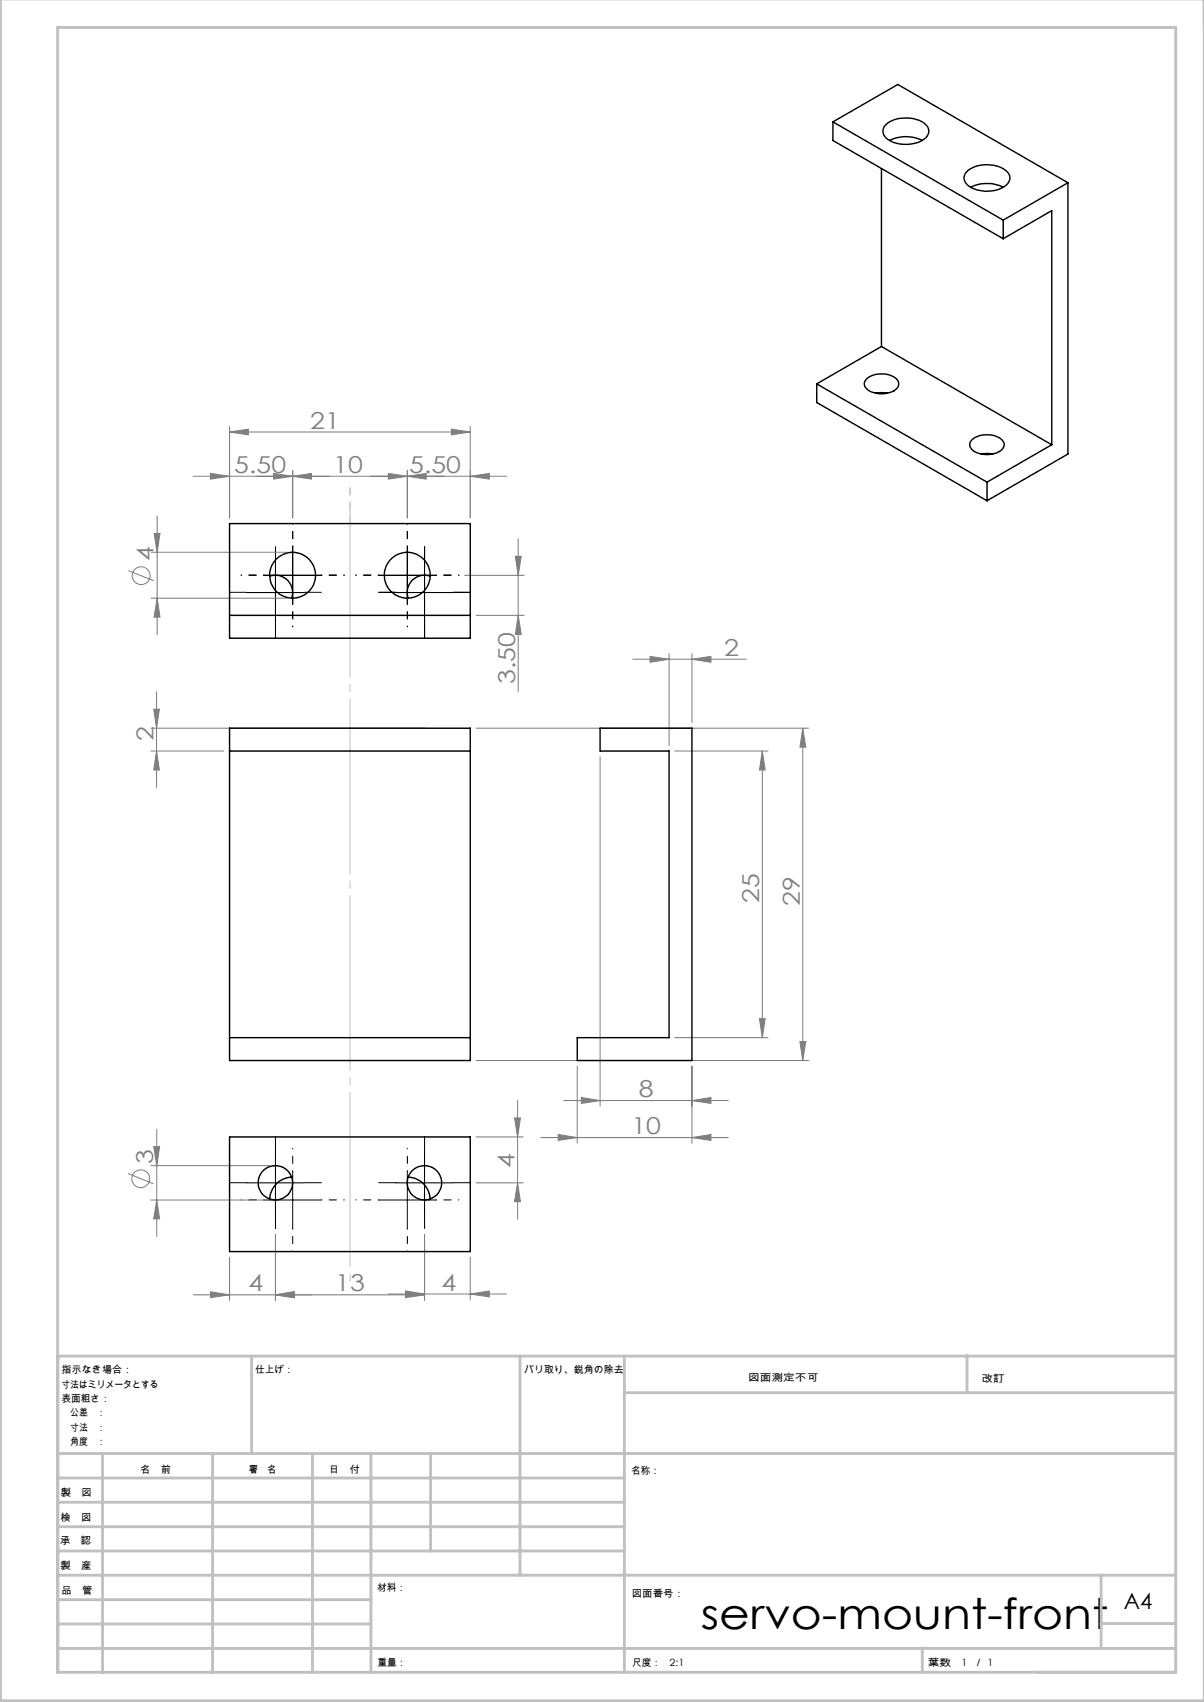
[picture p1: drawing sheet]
<svg xmlns="http://www.w3.org/2000/svg" width="210mm" height="297mm" viewBox="0 0 210 297" stroke-linecap="round" stroke-linejoin="round" font-family="sans-serif">
<g fill="none" stroke="#808080" stroke-width=".18">
<path d="M40 75.4l3.3-.5v1zM40 74.4v16M40 75.4h42M78.7 74.9l3.3 .5-3.3 .5zM82 74.4v16M22.4 99.6l4.4 1.7M26.4 96.4h23.6M26.9 93.1h1l-.5 3.3zM27.4 90v20.7M33.7 83.1h54.7M36.7 82.6l3.3 .5-3.3 .5zM47.7 82.6l3.3 .5-3.3 .5z"/>
<path d="M51 83.1l3.3-.5v1zM51 82.1v8.3M67.7 82.6l3.3 .5-3.3 .5zM71 83.1l3.3-.5v1zM71 82.1v8.3M82 83.1l3.3-.5v1zM89.9 97.1h1l-.5 3.3zM90.4 94v26.6M26.4 104.4h23.6M27.4 104.4l.5 3.3h-1zM81 100.4h10.4M83 107.4h8.4"/>
<path d="M90.4 107.4l.5 3.3h-1zM110.3 115h19.9M113.4 114.5l3.3 .5-3.3 .6zM116.7 114v16.1M120.7 115l3.3-.5v1.1zM120.7 114v12.1M26.3 127.1h47.7M26.3 131.1h12.7M26.8 123.8h1l-.5 3.3zM27.3 131.1l.5 3.3h-1zM27.3 120.7v16.7M83 127.1h58"/>
<path d="M104.7 132.1v60.9M117.7 131.1h16.2M133 131.1l.5 3.3h-1zM133 131.1v50M140 127.1l.5 3.3h-1zM140 127.1v58M132.5 177.8h1l-.5 3.3zM27.3 197.1v18.7M83 198.4h8.3M83 185.1h58M89.7 195.1h1.1l-.5 3.3zM90.3 192v20.8"/>
<path d="M94.3 198.5h32.7M97.4 198l3.3 .5-3.3 .5zM98.3 192h28.7M100.7 186.1v13.4M101.4 191.5l3.3 .5-3.3 .5zM117.7 181.1h16.2M120.7 192l3.3-.5v1zM120.7 198.5l3.3-.5v1zM120.7 186.1v13.4M139.5 181.7h1l-.5 3.4zM22.3 204.8l4.5 1.8M26.3 203.4h20.7"/>
<path d="M26.3 209.4h20.7M26.8 200.1h1l-.5 3.3zM27.3 209.4l.5 3.3h-1zM40 219.4v7.5M48 215.4v11.5M74 215.4v11.5M82 219.4v7.4M83 206.4h8.3M90.3 206.4l.5 3.3h-1.1zM33.7 226h40.3M36.7 225.4l3.3 .6-3.3 .4zM48 226l3.3-.6v1z"/>
<path d="M67.7 225.8h20.7M70.7 225.3l3.3 .5-3.3 .5zM70.7 225.4l3.3 .6-3.3 .4zM82 225.8l3.3-.5v1z"/>
<circle cx="24.6" cy="100.5" r="1.55"/>
<circle cx="24.6" cy="205.7" r="1.55"/>
</g>
<g fill="none" stroke="#000" stroke-width=".18" stroke-dasharray="30.5 1.3 1.3 1.3">
<path d="M48.1 98.4v-3M74.1 98.4v-3M43.1 103.4h-3M48.1 108.4v3M53.1 103.4h3M69.1 103.4h-3M74.1 108.4v3M79.1 103.4h3M43.1 206.4h-3M48.1 201.4v-3M48.1 211.4v3M53.1 206.4h3"/>
<path d="M69.1 206.4h-3M74.1 201.4v-3M74.1 211.4v3M79.1 206.4h3"/>
</g>
<g fill="none" stroke="#000" stroke-width=".18" stroke-dasharray="30.5 1.3 1.3 1.3" stroke-dashoffset="30.4">
<path d="M51.1 95.4v-4M71.1 95.4v-4M46.1 100.4h-4M51.1 105.4v4M56.1 100.4h4M66.1 100.4h-4M71.1 105.4v4M76.1 100.4h4M46.1 209.4h-4M51.1 204.4v-4M51.1 214.4v4M56.1 209.4h4"/>
<path d="M66.1 209.4h-4M71.1 204.4v-4M71.1 214.4v4M76.1 209.4h4"/>
</g>
<g fill="none" stroke="#000" stroke-width=".18">
<path d="M48 98.4v10M51 95.4v10M71 95.4v10M74 98.4v10M43 103.4h10M46 100.4h10M66 100.4h10M69 103.4h10M43 206.4h10M46 209.4h10M48 201.4v10M51 204.4v10"/>
<path d="M66 209.4h10M69 206.4h10M71 204.4v10M74 201.4v10"/>
</g>
<path d="M61.1 91.4v-6.3" fill="none" stroke="#c0c0c0" stroke-width=".18" stroke-dasharray="30.5 1.3 1.3 1.3" stroke-dashoffset="29.2"/>
<path d="M61.1 85.1v138.6" fill="none" stroke="#c0c0c0" stroke-width=".18" stroke-dasharray="30.5 1.3 1.3 1.3" stroke-dashoffset="-2.6"/>
<g fill="none" stroke="#c0c0c0" stroke-width=".5">
<path d="M.1 -.1v296.9h209.9v-296.9M10.1 236.6h195M43.9 236.6v17M90.7 236.6v38.3M108.9 236.6v55.3M168.7 236.6v6.3M10.1 253.6h195M10.1 257.9h98.8M17.9 253.6v38.3M37.1 253.6v38.3M54.5 253.6v38.3M64.7 253.6v38.3"/>
<path d="M75.1 253.6v17M108.9 243h96.2M10.1 270.6h98.8M10.1 266.4h98.8M10.1 262.1h98.8M10.1 279.1h54.6M10.1 274.9h195M192.1 274.8v12.7M10.1 291.8h195v-287h-195v287.1M10.1 287.7h195M10.1 283.4h54.6M160.9 287.5v4.3"/>
<path d="M192.1 283.3h13"/>
</g>
<g fill="#808080">
<path d="M78.7 74.9l3.3 .5-3.3 .5zM40 75.4l3.3-.5v1zM51 83.1l3.3-.5v1zM36.7 82.6l3.3 .5-3.3 .5zM120.7 192l3.3-.5v1zM101.4 191.5l3.3 .5-3.3 .5zM120.7 198.5l3.3-.5v1zM97.4 198l3.3 .5-3.3 .5zM48 226l3.3-.6v1zM36.7 225.4l3.3 .6-3.3 .4z"/>
<path d="M47.7 82.6l3.3 .5-3.3 .5zM71 83.1l3.3-.5v1zM67.7 82.6l3.3 .5-3.3 .5zM82 83.1l3.3-.5v1zM113.4 114.5l3.3 .5-3.3 .6zM120.7 115l3.3-.5v1.1zM48 226l3.3-.6v1zM70.7 225.4l3.3 .6-3.3 .4z"/>
<path d="M70.7 225.3l3.3 .5-3.3 .5zM82 225.8l3.3-.5v1z"/>
<path d="M90.3 206.4l.5 3.3h-1.1zM89.7 195.1h1.1l-.5 3.3z"/>
<path d="M140 127.1l.5 3.3h-1zM139.5 181.7h1l-.5 3.4zM26.8 123.8h1l-.5 3.3zM27.3 131.1l.5 3.3h-1zM26.9 93.1h1l-.5 3.3zM27.4 104.4l.5 3.3h-1zM89.9 97.1h1l-.5 3.3zM90.4 107.4l.5 3.3h-1zM133 131.1l.5 3.3h-1zM132.5 177.8h1l-.5 3.3zM26.8 200.1h1l-.5 3.3zM27.3 209.4l.5 3.3h-1z"/>
</g>
<g fill="none" stroke="#000" stroke-width=".25">
<path d="M145.3 21.3l11.3-6.6 29.7 17.2M145.3 21.3l29.7 17.1M145.3 21.3v3.2l29.7 17.2M153.7 29.4v31.1M154.4 21.8a5.7 5.7 0 0 1 5.9-.8 2.01 2.01 0 0 1 1.6 2.3 3.9 3.9 0 0 1-3.9 1.9 4.5 4.5 0 0 1-3.8-1.6l-.2-.7 .2-.8zM155.2 24.5a6.3 6.3 0 0 1 5.6 0M168.8 29.8a5.8 5.8 0 0 1 6.8 .1 1.72 1.72 0 0 1-.9 2.9 5.9 5.9 0 0 1-6-.5 1.55 1.55 0 0 1 .1-2.5zM169.3 32.7a6.3 6.3 0 0 1 5.7 0M175 38.4v3.3M186.3 31.9l-11.3 6.5M186.3 31.9v47.3l-14.1 8.2M175 41.7l8.4-4.9v40.8"/>
<path d="M142.5 67l29.7 17.1M142.5 67v3.2l29.7 17.2M151.2 66.1a4.4 4.4 0 0 1 5.2 0 1.26 1.26 0 0 1-.5 2.1 4.3 4.3 0 0 1-4.9-.5l-.3-.7 .1-.5zM152.8 68.6l.9-.1 1.1 .1M153.7 60.5l29.7 17.1M153.7 60.5l-11.2 6.5M169.5 76.7a4.4 4.4 0 0 1 5.2 0 1.23 1.23 0 0 1-.4 2.1 4.5 4.5 0 0 1-4.8-.3 1.16 1.16 0 0 1 0-1.8zM171.1 79.2l1.1-.1 .9 .1M183.4 77.6l-11.2 6.5M40 91.4h42v20h-42zM172.2 84.1v3.3M40 107.4h42"/>
<path d="M47 100.5a3 3 0 0 1 3.2 .7 3 3 0 0 1 .7 3.2M75 100.5a3 3 0 0 0-3.1 .7 3 3 0 0 0-.7 3.2M40 127.1h42v58h-42zM40 131.1h42M104.7 127.1h16v58h-20v-4h16v-50h-12zM40 198.4h42v20h-42zM40 181.1h42M50.9 205.4a4.1 4.1 0 0 0-3.9 3.8M71.2 205.4a4 4 0 0 1 3.8 3.8"/>
<circle cx="51" cy="100.4" r="4"/>
<circle cx="71" cy="100.4" r="4"/>
<circle cx="48" cy="206.4" r="3"/>
<circle cx="74" cy="206.4" r="3"/>
</g>
<text font-size="7.4" x="122.2" y="284.3">servo-mount-front</text>
<g font-size="4.1" fill="#808080">
<text x="54.1" y="74.8">21</text>
<text x="40.9" y="82.5">5.50</text>
<text x="58.1" y="82.5">10</text>
<text x="71.4" y="82.5">5.50</text>
<text x="26.8" y="97.9" transform="rotate(-90 26.8 97.9)">4</text>
<text x="89.8" y="119.3" transform="rotate(-90 89.8 119.3)">3.50</text>
<text x="126.3" y="114.5">2</text>
<text x="26.8" y="129.2" transform="rotate(-90 26.8 129.2)">2</text>
<text x="132.4" y="157.5" transform="rotate(-90 132.4 157.5)">25</text>
<text x="139.5" y="158.1" transform="rotate(-90 139.5 158.1)">29</text>
<text x="111.4" y="191.5">8</text>
<text x="110.1" y="197.9">10</text>
<text x="26.7" y="203.1" transform="rotate(-90 26.7 203.1)">3</text>
<text x="89.7" y="203.9" transform="rotate(-90 89.7 203.9)">4</text>
<text x="43.3" y="225.3">4</text>
<text x="58.5" y="225.3">13</text>
<text x="77" y="225.2">4</text>
</g>
<text font-size="3.9" x="196" y="280.7">A4</text>
<g font-size="1.7">
<text x="10.7" y="239.6">指示なき場合：</text>
<text x="44.5" y="239.6">仕上げ：</text>
<text x="91.4" y="239.6">バリ取り、鋭角の除去</text>
<text x="10.7" y="242.1">寸法はミリメータとする</text>
<text x="10.7" y="244.6">表面粗さ：</text>
<text x="130.5" y="240.9">図面測定不可</text>
<text x="171.2" y="241.1">改訂</text>
<text x="10.7" y="247.1">公差　：</text>
<text x="10.7" y="249.6">寸法　：</text>
<text x="10.7" y="252.1">角度　：</text>
<text x="24.4" y="257.1">名　前</text>
<text x="40.1" y="257">署　名</text>
<text x="57.3" y="257">日　付</text>
<text x="110.1" y="257.3">名称：</text>
<text x="10.6" y="261.1">製　図</text>
<text x="10.5" y="269.5">承　認</text>
<text x="10.5" y="265.4">検　図</text>
<text x="10.6" y="273.8">製　産</text>
<text x="10.7" y="278.2">品　管</text>
<text x="65.8" y="277.6">材料：</text>
<text x="110.2" y="278.7">図面番号：</text>
<text x="65.8" y="290.7">重量：</text>
<text x="110.2" y="290.7">尺度：</text>
<text x="116.8" y="290.7">2:1</text>
<text x="161.9" y="290.7">葉数</text>
<text x="167.7" y="290.7">1 ／ 1</text>
</g>
</svg>
